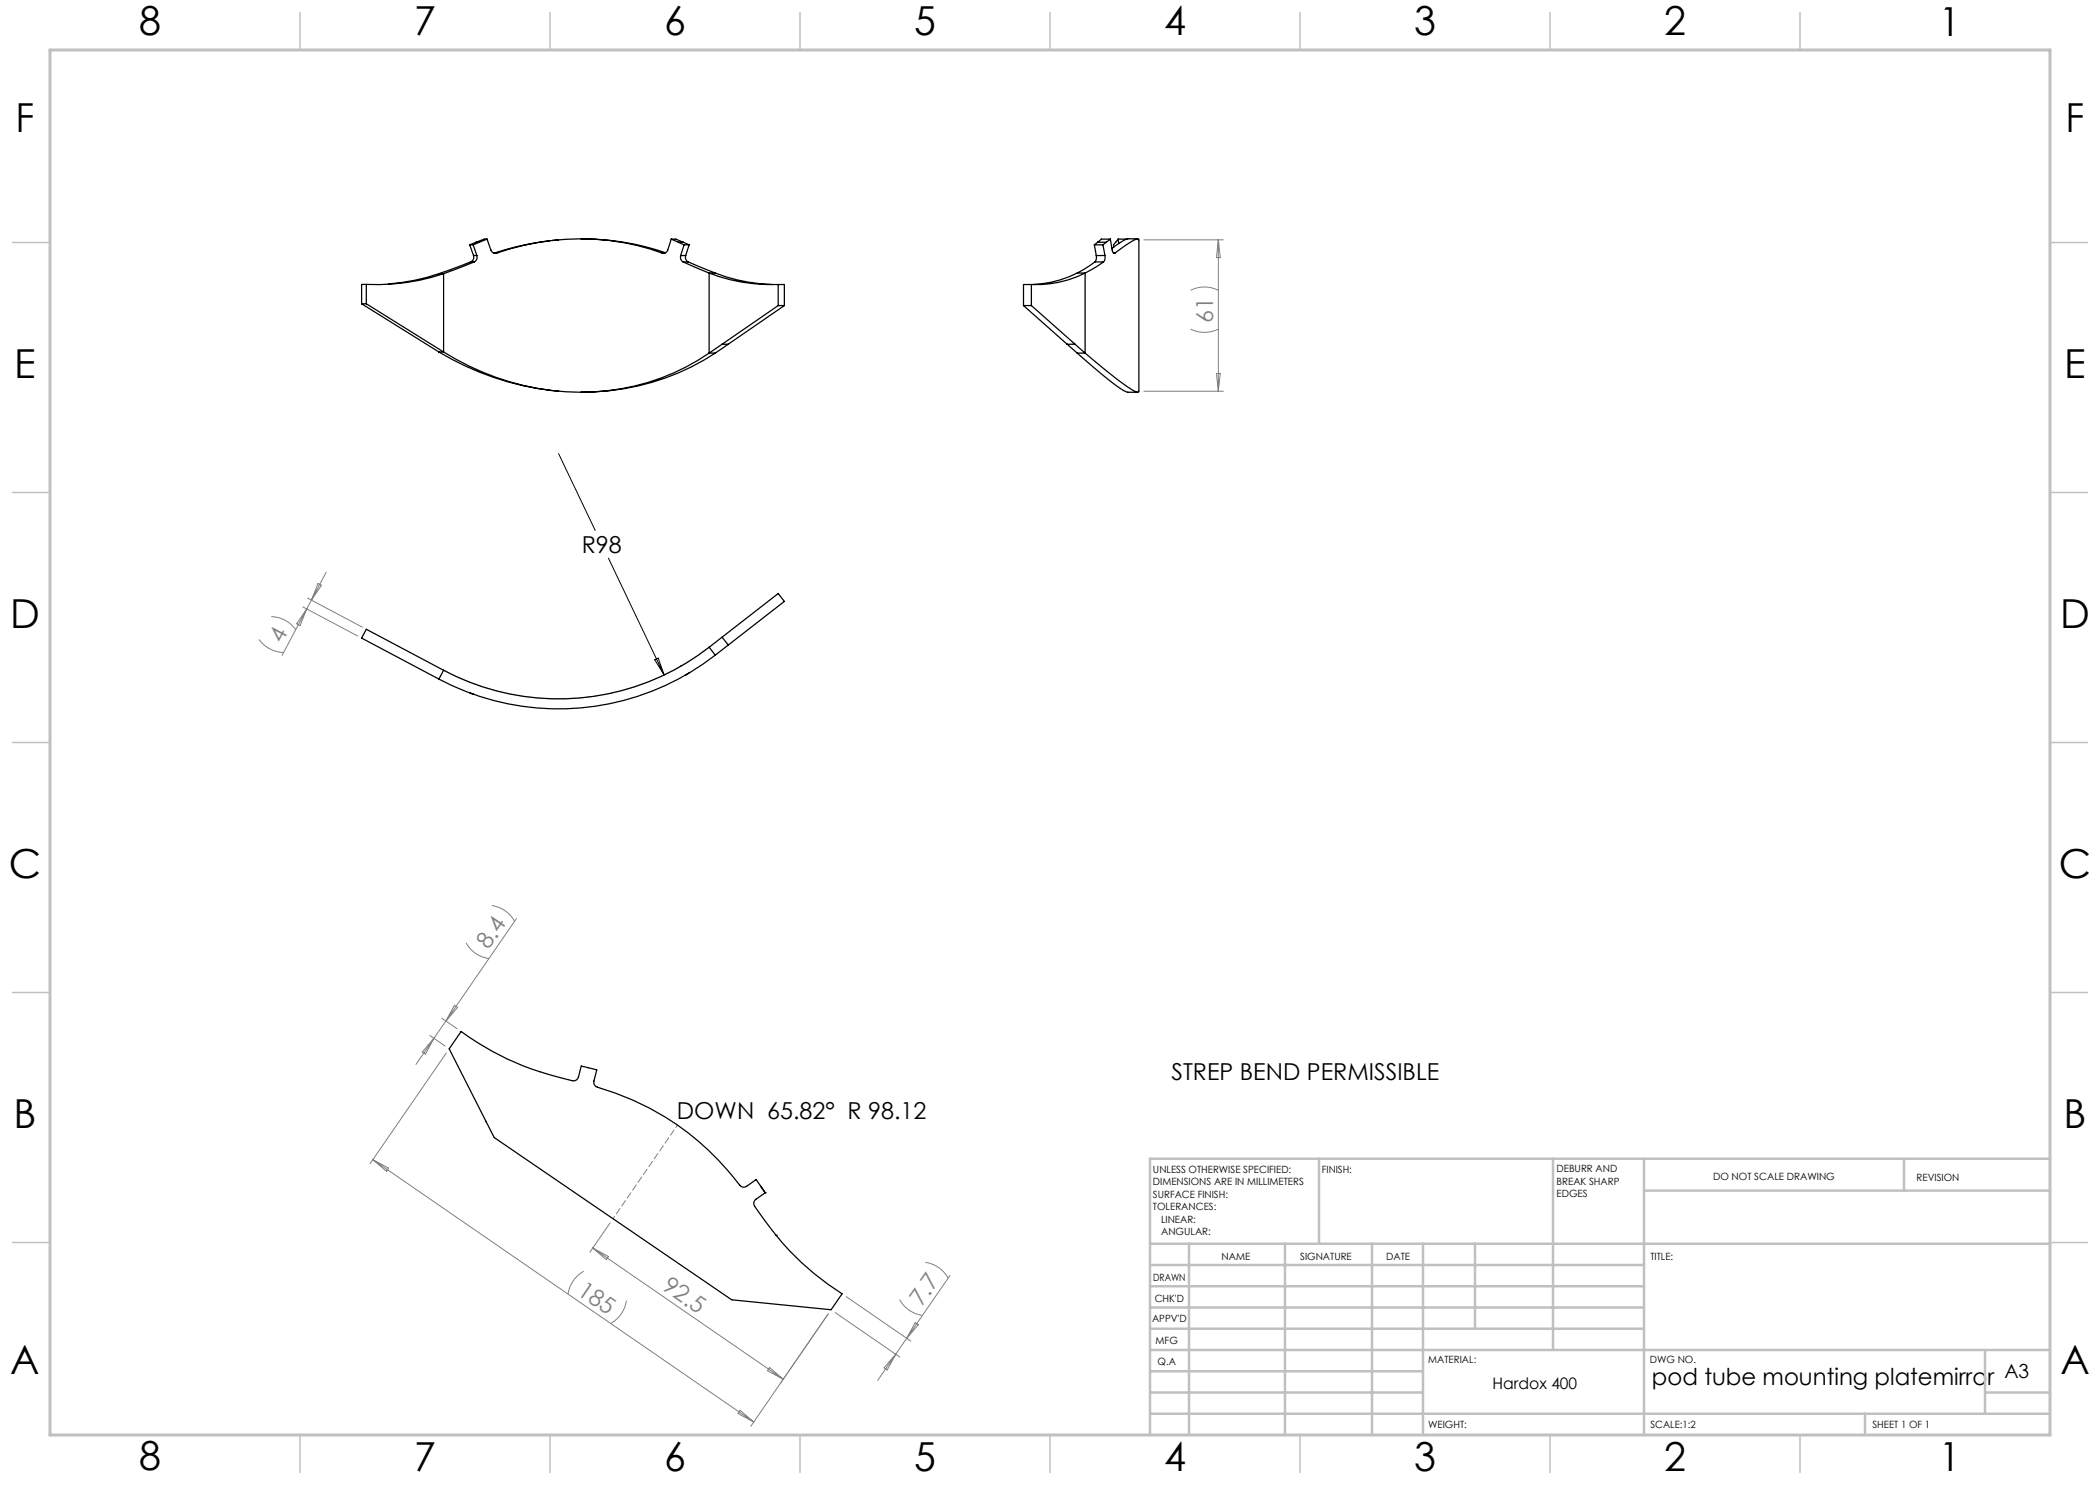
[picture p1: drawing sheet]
<svg xmlns="http://www.w3.org/2000/svg" width="420mm" height="297mm" viewBox="0 0 420 297" stroke-linecap="round" stroke-linejoin="round" font-family="sans-serif">
<path d="M141.8 129.4a49.1 49.1 0 0 1-53.1 4.7M410 231.8v55.2h-187.2" fill="none" stroke="#c0c0c0" stroke-width=".2"/>
<g fill="none" stroke="#808080" stroke-width=".2">
<path d="M228.8 48h15.9M238.1 58.1a6.2 6.2 0 0 1 5.6 0M243.7 48v30.2M243.7 48l.4 3.5h-.8zM228.8 78.2h15.9M238.1 65.8a6.2 6.2 0 0 0 5.6 0M243.3 74.7h.8l-.4 3.5zM61.5 119.6l11 5.8M63.6 116.7l.7 .4-2 2.9zM65.3 114.4l-3 5.6M51.8 127.9a6.2 6.2 0 0 0 4.9 2.6M54.2 123.3a6.2 6.2 0 0 1 4.9 2.6"/>
<path d="M60.6 121.4l10.9 5.8M61.3 121.8l-1.3 3.3-.7-.3zM62.3 120l-5.9 11.1M93.2 188.6a6.2 6.2 0 0 0 4.6 3.1M98.3 181.1a6.2 6.2 0 0 1 4.6 3.2M103.3 183.7l-14.1 20.5M86 207.1l3 2.1M86.8 207.7l-3.6 5.2M86.8 207.7l-1.7 3.1-.6-.4zM88.4 203.6l3 2.1M89.2 204.2l-2.4 3.5M89.3 210.6l-15.3 22.2"/>
<path d="M90.9 201.1l.6 .4-2.3 2.7zM74.6 231.9l76.2 52.5M74.6 231.9l3.1 1.7-.4 .7zM116.8 254.2a6.2 6.2 0 0 0-3.2 4.6M118.6 249.6l38 26.2M118.6 249.6l3.1 1.7-.4 .6zM122 244.6l-4 5.8M169.2 259.3l13 8.9M179.9 259.9a6.2 6.2 0 0 0 4.6 3.2M185.1 252.5a6.2 6.2 0 0 1 4.5 3.1M190 255.1l-10.9 15.7M125.3 260.1a6.2 6.2 0 0 1-3.2 4.6"/>
<path d="M153.9 273.5l2.7 2.3-3.1-1.7zM165.7 262.8l-15.5 22.4M167 262.5l13 8.9M179.1 270.8l-3.6 5.3M179.1 270.8l-1.7 3.2-.6-.4zM183 264.5l.7 .4-2.4 2.8zM148 282.1l2.8 2.3-3.2-1.7z"/>
</g>
<path d="M111.7 90.7l7.3 15.4M121.7 111.6l11.1 23.4M131 132l.6-.4 1.2 3.4z" fill="none" stroke="#000" stroke-width=".2"/>
<path d="M135.5 225l-12.9 18.7" fill="none" stroke="#808080" stroke-width=".2" stroke-dasharray="1.3 .6" stroke-dashoffset=".7"/>
<g fill="none" stroke="#c0c0c0" stroke-width=".5">
<path d="M263.8 231.8v17M310.6 231.8v38.2M328.8 231.8v55.2M328.8 238.1h81.2M380.8 231.8v6.3M410 231.8h-180v55.2M230 248.8h180M230 257.3h98.8M230 253h98.8M237.8 248.8v38.2M257 248.8v38.2M274.4 248.8v38.2"/>
<path d="M284.6 248.8v38.2M295 248.8v17M230 265.8h98.8M230 261.5h98.8M230 278.5h54.6M230 274.3h54.6M230 270h180M397 278.5h13M397 270v12.8M230 282.8h180M373 282.8v4.2"/>
</g>
<g fill="none" stroke="#c0c0c0" stroke-width=".3">
<path d="M60 2.5v7.5M110 2.5v7.5M160 2.5v7.5M210 2.5v7.5M260 2.5v7.5M310 2.5v7.5M360 2.5v7.5M2.5 48.5h7.5M410 48.5h7.5M2.5 98.5h7.5M410 98.5h7.5M2.5 148.5h7.5"/>
<path d="M410 148.5h7.5M2.5 198.5h7.5M410 198.5h7.5M2.5 248.5h7.5M410 248.5h7.5M60 287v7.5M110 287v7.5M160 287v7.5M210 287v7.5M260 287v7.5M310 287v7.5M360 287v7.5"/>
</g>
<path d="M10 10h400v277h-400z" fill="none" stroke="#c0c0c0" stroke-width=".6"/>
<g fill="none" stroke="#000" stroke-width=".25">
<path d="M73.3 56.9h-1v3.9M73.3 56.9v3.9M87.8 54.7a40.5 40.5 0 0 1-10.1 2.1M87.8 54.7h.9M88.7 54.7a42.2 42.2 0 0 1-15.4 2.2M88.7 54.7v15.7M93.9 49h.7M93.9 49l.8 2.1M94.2 52.4h.6M94.2 52.4l-6.4 2.3M94.6 49l.8 2.1M94.7 51.1h.7"/>
<path d="M94.7 51.1a1.02 1.02 0 0 1-.5 1.3M94.8 52.4l-6.1 2.3M95.2 48.4h.7M95.2 48.4l-1.3 .6M95.4 51.1a1.03 1.03 0 0 1-.6 1.3M95.9 48.4l-1.3 .6M97.4 47.8l.8 2.2a.96 .96 0 0 0 1.2 .6M97.4 47.8l-1.5 .6M97.4 47.8h-.6l-1.6 .6M99.4 50.6a49.5 49.5 0 0 1 33 0M99.4 50.6h-.6M110 48.2a54.5 54.5 0 0 0-11.2 2.4"/>
<path d="M111.7 48l-1.3 .1M116.2 47.8a51.2 51.2 0 0 1 16.9 2.8M132.4 50.6h.5M134.2 47.8l-.6 2.2a.89 .89 0 0 1-1.2 .6M134.2 47.8l1.5 .6M134.2 47.8h1l1.4 .6M135.7 48.4l1.1 .6M135.7 48.4h.9M136.1 51.1a1.06 1.06 0 0 0 .5 1.3M136.6 52.4l5.2 2.2M136.6 48.4l1.2 .6M136.8 49l-.7 2.1"/>
<path d="M136.8 49h1M137.1 51.1h-1M137.1 51.1a1.07 1.07 0 0 0 .5 1.3M137.6 52.4h-1M137.6 52.4l5.5 2.2M137.8 49l-.7 2.1M141.8 54.6a34.7 34.7 0 0 0 13.8 2.3M141.8 54.6v16M141.8 54.6h1.3M143.1 54.6a33.8 33.8 0 0 0 11.4 2.3M155.6 56.9v4.2M155.6 56.9h1.3v4.2"/>
<path d="M206.3 56.9h-1.6v4.2M206.3 56.9v4.2M215.4 54.6a21.4 21.4 0 0 1-8.8 2.3M215.4 54.6h1.6M217 54.6a21.6 21.6 0 0 1-10.7 2.3M217 54.6v16M218.9 49h1.7M218.9 49l.4 2.1M219 52.4l-3.6 2.2M219.3 51.1v.7l-.3 .6M219.5 48.4h1.8M219.5 48.4l-.6 .6"/>
<path d="M220.6 49l.4 2.1M220.7 52.4l-3.7 2.2M220.7 52.4h-1.7M221 51.1v.9l-.3 .4M221 51.1h-1.7M221.3 48.4l-.7 .6M222.1 47.8l.3 2.2a.57 .57 0 0 0 .5 .7l.1-.1M222.1 47.8h-1.8l-.8 .6M222.1 47.8l-.8 .6M222.7 50.6h.3M223 50.6l3.2-2.2a1.78 1.78 0 0 1 1.5-.6v30.6a1.74 1.74 0 0 1-1.6-.7l-3-2.1-6.1-5M223.6 47.8h1.7"/>
<path d="M223.6 47.8l-.9 1.2 .1 .4M223.6 47.8l.1 .9M227.6 47.8h-1a3.1 3.1 0 0 0-2.6 .8l-1.6 1.1M72.3 60.8h1M72.3 60.8l15.5 9.6M73.3 60.8l15.4 9.6M87.8 70.4a55.9 55.9 0 0 0 23.9 7.8M87.8 70.4h.9M88.7 70.4a49.8 49.8 0 0 0 43.5 5.2 43.6 43.6 0 0 0 9.6-5M141.8 70.6h1.3M143.1 70.6a48.5 48.5 0 0 1-27 7.8M144.4 68.8h1.2"/>
<path d="M145.6 68.8l-2.5 1.8M155.6 61.1l-13.8 9.5M155.6 61.1h1.3M156.9 61.1l-11.3 7.7M204.7 61.1h1.6M204.7 61.1l8.7 7.7M206.3 61.1l8.7 7.7M213.4 68.8h1.6M213.4 68.8l2 1.8M215 68.8l2 1.8M215.4 70.6a63.2 63.2 0 0 0 9.9 7.8h2.3M215.4 70.6h1.6"/>
<path d="M88.7 134.1l-.9 1.7M88.7 134.1l-15.4-8.2-1 1.7 15.5 8.2M93.9 138.6l.9 .3M136.1 133.3h.1M137.8 134.6l-.7 .4M141.8 129.4a49.1 49.1 0 0 1-53.1 4.7M141.8 129.4l1.3 1.6M143.1 131a51.1 51.1 0 0 1-55.3 4.8M144.4 127.4l1.2 1.6M144.4 127.4l-2.6 2M144.4 127.4l11.2-8.7 1.3 1.6-11.3 8.7M145.6 129l-2.5 2"/>
<path d="M153 238.6h.1M153 238.6l-1.8-2.7-1.9 1.4a1 1 0 0 1-1.3-.3 54.5 54.5 0 0 0-28.8-19.7 1 1 0 0 1-.4-1.1l.6-2.2-3.1-.8-.6 2.2a1 1 0 0 1-1.2 .7 58.4 58.4 0 0 1-22.3-9.8l-2.4 3.5 9.1 17.7 47.4 32.5 19.9 1.9 2.2-3.1a53.3 53.3 0 0 1-13.2-11.7M153 238.6l-1.8 1.3a1 1 0 0 0-.3 1.3l4.3 5.9M155.2 247.1h.1"/>
</g>
<g font-size="8">
<text x="27.8" y="7">8</text>
<text x="82.8" y="7.1">7</text>
<text x="132.8" y="7.1">6</text>
<text x="182.8" y="7.1">5</text>
<text x="232.8" y="7.1">4</text>
<text x="282.8" y="7.1">3</text>
<text x="332.8" y="7.1">2</text>
<text x="387.8" y="7.1">1</text>
<text x="3.1" y="26.3">F</text>
<text x="413.1" y="26.3">F</text>
<text x="2.9" y="75.6">E</text>
<text x="412.9" y="75.6">E</text>
<text x="2" y="125.6">D</text>
<text x="412" y="125.6">D</text>
<text x="1.8" y="175.6">C</text>
<text x="411.8" y="175.6">C</text>
<text x="2.7" y="225.6">B</text>
<text x="412.7" y="225.6">B</text>
<text x="2.1" y="274.9">A</text>
<text x="412.1" y="274.8">A</text>
<text x="27.8" y="294">8</text>
<text x="82.8" y="294.1">7</text>
<text x="132.8" y="294.1">6</text>
<text x="182.8" y="294.1">5</text>
<text x="232.8" y="294.1">4</text>
<text x="282.8" y="294.1">3</text>
<text x="332.8" y="294.1">2</text>
<text x="387.8" y="294.1">1</text>
</g>
<g font-size="4.7" fill="#808080">
<text x="242.7" y="64.5" transform="rotate(-90 242.7 64.5)">61</text>
<text x="56.4" y="128.9" transform="rotate(-62 56.4 128.9)">4</text>
<text x="97.7" y="190.1" transform="rotate(-55 97.7 190.1)">8.4</text>
<text x="132.2" y="257.8" transform="rotate(35 132.2 257.8)">92.5</text>
<text x="115.2" y="258.7" transform="rotate(35 115.2 258.7)">185</text>
<text x="184.4" y="261.4" transform="rotate(-55 184.4 261.4)">7.7</text>
</g>
<g font-size="4.7">
<text x="116.4" y="110.6">R98</text>
<text x="234.3" y="216.1">STREP BEND PERMISSIBLE</text>
<text x="135.4" y="223.7">DOWN 65.82° R 98.12</text>
<text x="330.4" y="277">pod tube mounting platemirror</text>
</g>
<text font-size="3.9" x="400.9" y="275.5">A3</text>
<text font-size="3.2" x="298.5" y="277.9">Hardox 400</text>
<g font-size="2">
<text x="230.6" y="234.6">UNLESS OTHERWISE SPECIFIED:</text>
<text x="230.6" y="237.1">DIMENSIONS ARE IN MILLIMETERS</text>
<text x="230.6" y="239.6">SURFACE FINISH:</text>
<text x="264.4" y="234.6">FINISH:</text>
<text x="311.3" y="234.5">DEBURR AND</text>
<text x="311.3" y="237">BREAK SHARP</text>
<text x="311.3" y="239.5">EDGES</text>
<text x="342.6" y="236">DO NOT SCALE DRAWING</text>
<text x="383.3" y="236.2">REVISION</text>
<text x="230.6" y="242.1">TOLERANCES:</text>
<text x="232.2" y="244.6">LINEAR:</text>
<text x="232.2" y="247.1">ANGULAR:</text>
<text x="244.3" y="252">NAME</text>
<text x="260" y="251.9">SIGNATURE</text>
<text x="277.2" y="251.9">DATE</text>
<text x="330.1" y="251.9">TITLE:</text>
<text x="230.6" y="256.1">DRAWN</text>
<text x="230.9" y="260.3">CHK'D</text>
<text x="230.4" y="264.4">APPV'D</text>
<text x="231.1" y="268.8">MFG</text>
<text x="231.5" y="273">Q.A</text>
<text x="285.6" y="272.5">MATERIAL:</text>
<text x="330" y="272.5">DWG NO.</text>
<text x="285.6" y="285.5">WEIGHT:</text>
<text x="330.1" y="285.6">SCALE:1:2</text>
<text x="374.5" y="285.6">SHEET 1 OF 1</text>
</g>
</svg>
